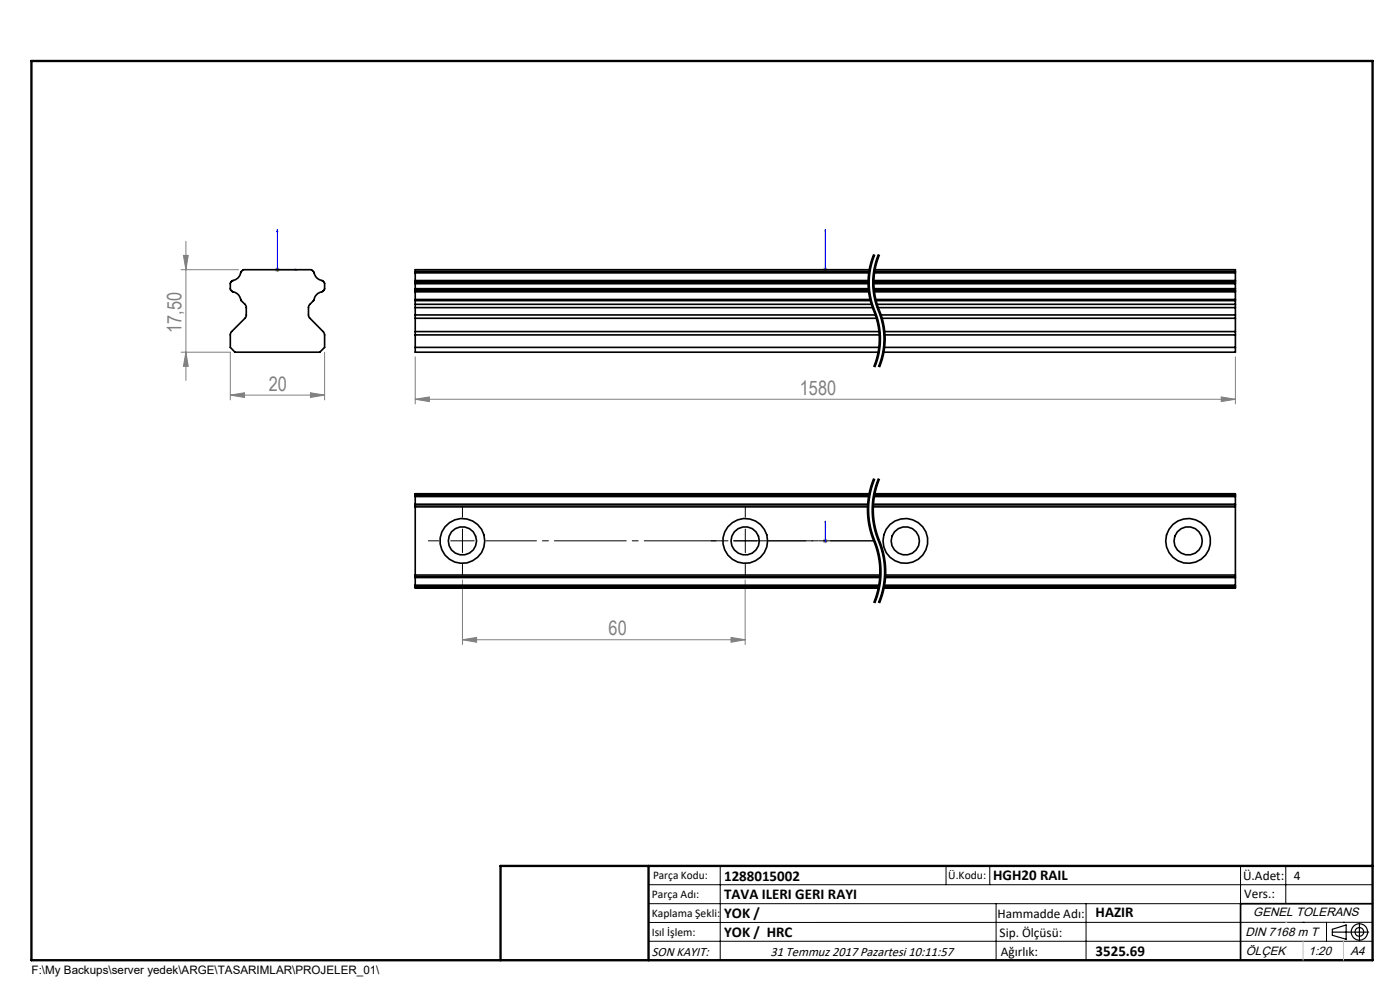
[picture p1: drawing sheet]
<svg xmlns="http://www.w3.org/2000/svg" width="297mm" height="210mm" viewBox="0 0 297 210" stroke-linecap="round" stroke-linejoin="round" font-family="sans-serif">
<path d="M185.5 54a15.5 15.5 0 0 0 0 11.9M186.5 54a15.5 15.5 0 0 0 0 11.9M185.5 65.9a15.5 15.5 0 0 1 0 12M186.5 65.9a15.5 15.5 0 0 1 0 12" fill="none" stroke="#000" stroke-width=".21" stroke-dasharray="6.3 1.3 1.3 1.3" stroke-dashoffset="2.1" stroke-linecap="butt"/>
<g fill="none" stroke="#000" stroke-width=".21">
<path d="M184.5 58.5v2.9l.7 3.4M185.2 55.1l-.7 3.4M185.3 53.9a15.7 15.7 0 0 0-1.1 8.1M185.5 54a16 16 0 0 0 .4 13 15.5 15.5 0 0 1-.4 10.9M185.5 58.5a16.5 16.5 0 0 0 1.5 8.5 15.7 15.7 0 0 1-.4 10.9M185.6 54.1l-.4 1.1M186.3 53.9a15.7 15.7 0 0 0-1.1 8.1M186.5 54a16 16 0 0 0 .4 13 15.5 15.5 0 0 1-.4 10.9M186.6 54.1l-.7 2.2-.4 2.2M184.2 62l.1 .6M184.3 62.6l.4 1.7 .8 2.2M185.2 64.8l.3 .8"/>
<path d="M185.2 62l.1 .6M185.3 62.6l.4 1.7 .8 2.2M185.5 66.5a15.3 15.3 0 0 1 0 10.8M185.5 77.2l-.2 .6M185.5 65.6l.1 .3zM185.6 65.9a15.7 15.7 0 0 1 0 12M186.5 66.5a15.3 15.3 0 0 1 0 10.8M186.5 77.2l-.2 .6M184 108.4l.3 3M184.3 104.9l-.3 3.5M184.3 111.4l.4 1.7M184.4 106.7a16.9 16.9 0 0 0 1.1 7.7"/>
<path d="M184.7 103.2l-.4 1.7M184.7 113.1a19.3 19.3 0 0 1 1.8 9.7l-.1 1.1M184.9 103.8l-.5 2.9M185 108.4l.3 3 .6 2.3a17.8 17.8 0 0 1 1.5 10.2M185.2 102.7l-.3 1.1M185.3 101.5l-.6 1.7M185.4 106.7a19.3 19.3 0 0 0 1.8 9.6l.5 1.8 .2 2.3M185.5 101.5a17.8 17.8 0 0 0 .5 14.6 17.1 17.1 0 0 1-.5 11.8M185.5 114.4l.1 .3zM185.6 101.6l-.4 1.1M185.6 114.7a17.3 17.3 0 0 1 1.3 5.7M185.9 103.8l-.5 2.9"/>
<path d="M186.2 102.7l-.3 1.1M186.3 101.5l-.4 1.1a17.3 17.3 0 0 0-.9 5.8M186.5 101.5a17.8 17.8 0 0 0 .5 14.6 17.1 17.1 0 0 1-.5 11.8M186.6 101.6l-.4 1.1M186.4 123.9l-.4 1.7-.7 2.2M186.5 125.1l-.9 2.9M186.7 124.6l-.2 .5M186.8 124l-.1 .6M186.9 120.4l-.1 3.6M187.4 123.9l-.4 1.7-.7 2.2M187.5 125.1l-.9 2.9M187.7 124.6l-.2 .5"/>
<path d="M187.8 124l-.1 .6M187.9 120.4l-.1 3.6M137.6 187.7h153.6M137.6 191.7h153.6M137.6 199.7h153.6M152.8 183.7v20M200.7 183.7v4M210 183.7v4M211.3 191.7v12M230.4 191.7v12M263.2 183.7v20M272.8 183.7v8"/>
<path d="M276.4 195.6h.1M281.4 195.6v4.1M285 195.6h.1M291.2 195.6l-153.6 .1"/>
</g>
<path d="M185.5 101.5a17.1 17.1 0 0 0 0 13.2M185.5 114.7a17.1 17.1 0 0 1 0 13.2M186.5 101.5a17.1 17.1 0 0 0 0 13.2M186.5 114.7a17.1 17.1 0 0 1 0 13.2" fill="none" stroke="#000" stroke-width=".21" stroke-dasharray="6.3 1.3 1.3 1.3" stroke-dashoffset="1.5" stroke-linecap="butt"/>
<g fill="none" stroke="#000" stroke-width=".25">
<path d="M282.6 197.7h7.8M282.6 197.1l3-.9v3l-3-.8zM288.4 195.8v3.8M106.2 203.7h185"/>
<circle cx="288.4" cy="197.7" r="1.74"/>
<circle cx="288.4" cy="197.7" r=".93"/>
</g>
<path d="M58.8 48.7l.1 .4h-.2zM58.8 48.7v8.5h4.3M62.7 57.1l.4 .1-.4 .1zM175.1 57.1v.2zM175.1 48.7v.4v-.4M175.1 57.2h.1M175.1 48.7v8.5M175.1 110.5v.4v-.4M175.1 114.6v.3zM175.1 114.8h.1M175.1 110.5v4.3" fill="none" stroke="#00f" stroke-width=".21"/>
<g fill="none" stroke="#808080" stroke-width=".21">
<path d="M38.4 57.2h12.2M38.9 54.2h1l-.5 3zM39.4 51.2v29.5M58.3 57.2h1M58.5 56.9l.7 .7M58.8 56.7v1M59.2 56.9l-.7 .7M174.6 57.2h1M174.7 56.9l.7 .7M175.1 56.7v1M175.4 56.9l-.7 .7M38.4 74.7h10.5v10.1"/>
<path d="M39.4 74.7l.5 3h-1zM68.9 74.7v10.1M88.1 75.7v10M262.1 75.7v10M48.9 83.8l3-.5v1zM48.9 83.8h20M65.9 83.3l3 .5-3 .5zM88.1 84.7l3-.5v1zM88.1 84.7h174M259.1 84.2l3 .5-3 .5zM174.6 114.8h1M174.7 114.4l.7 .7"/>
<path d="M175.1 114.3v.9M175.4 114.4l-.7 .7M98.1 135.7l3-.5v1zM98.1 123v13.7M98.1 135.7h60M155.1 135.2l3 .5-3 .5zM158.1 123v13.7"/>
</g>
<g fill="none" stroke="#000" stroke-width=".21" stroke-dasharray="15.2 1.3 1.3 1.3">
<path d="M93.1 114.7h-2.2M98.1 114.7v-2.5M98.1 114.7h-2.5M98.1 114.7v2.5M98.1 114.7h2.5M98.1 109.7v-2.2M98.1 119.7v2.3M153.1 114.7h-2.2M158.1 114.7v-2.5M158.1 114.7h-2.5M158.1 114.7v2.5M158.1 114.7h2.5"/>
<path d="M158.1 109.7v-2.2M158.1 119.7v2.3"/>
</g>
<path d="M163.1 114.7h22.4" fill="none" stroke="#000" stroke-width=".21" stroke-dasharray="15.2 1.3 1.3 1.3" stroke-dashoffset="6"/>
<path d="M103.1 114.7h82.4" fill="none" stroke="#000" stroke-width=".21" stroke-dasharray="15.2 1.3 1.3 1.3" stroke-dashoffset="4.5"/>
<path d="M291.2 191.7h-28v12" fill="none" stroke="#000" stroke-width=".35"/>
<path d="M6.7 12.9h284.5v190.8h-284.5zM137.6 183.7v20M291.2 183.7h-185v20" fill="none" stroke="#000" stroke-width=".5"/>
<path d="M276.4 199.7v4M285 199.7v4" fill="none" stroke="#c0c0c0" stroke-width=".21"/>
<path d="M272.8 195.6h.1" fill="none" stroke="#c0c0c0" stroke-width=".25"/>
<g fill="#00f">
<path d="M62.7 57.1l.4 .1-.4 .1zM58.8 48.7l.1 .4h-.2z"/>
<path d="M175.1 110.5v.4zM175.1 114.6v.3z"/>
<path d="M175.1 57.1v.2zM175.1 48.7v.4z"/>
</g>
<g fill="#808080">
<path d="M48.9 83.8l3-.5v1zM65.9 83.3l3 .5-3 .5zM88.1 84.7l3-.5v1zM259.1 84.2l3 .5-3 .5z"/>
<path d="M98.1 135.7l3-.5v1zM155.1 135.2l3 .5-3 .5z"/>
<path d="M39.4 74.7l.5 3h-1zM38.9 54.2h1l-.5 3z"/>
</g>
<g fill="none" stroke="#000" stroke-width=".35">
<path d="M51.2 57.6l.4-.4h14.5l.4 .4a2.43 2.43 0 0 0 2 2l.4 .5v1.2l-.4 .5a2.4 2.4 0 0 0-2 2l-1 1.1-.1 2 .2 .5 3.1 3.1 .1 .3 .1 2.9-1.1 1h-18l-.9-1v-2.9l.1-.3 3-3.1 .2-.4v-2l-.2-.4-.8-.8a2.4 2.4 0 0 0-2-2l-.3-.4v-1.4l.3-.4a2.38 2.38 0 0 0 2-2zM88.1 59.8v.4M88.1 59.5v.1M88.1 57.9v1.6M88.1 57.6v.3M88.1 59.8h96.2M88.1 59.6h96.2M88.1 59.5h96.2M88.1 57.9h96.3M88.1 57.6h96.3M88.1 59.6v.2M184.5 57.2h-96.4v.4"/>
<path d="M185.2 59.8h76.9M185.2 59.6h76.9M185.2 59.5h76.9M185.4 57.9h76.7M185.4 57.6h76.7M185.5 57.2h76.6v.4M262.1 59.8v.4M262.1 59.5v.1M262.1 57.9v1.6M262.1 57.6v.3M262.1 59.6v.2M88.1 70.3v.7"/>
<path d="M88.1 61.2v.4M88.1 61.8v.1M88.1 61.9v1.6M88.1 63.5v.3M88.1 64.5v.8M88.1 66.8v.7M88.1 71v3.7h98.3M88.1 71h98.5M88.1 73.7h98.4M88.1 70.3h98.4M88.1 60.2h96.2M88.1 61.2h96.2"/>
<path d="M88.1 61.6h96.2M88.1 61.8h96.3M88.1 67.5h97.9M88.1 61.9h96.3M88.1 63.5h96.6M88.1 63.8h96.6M88.1 64.5h96.8M88.1 65.3h97.1M88.1 66.8h97.7M88.1 60.2v1M88.1 61.6v.2M88.1 63.8v.7"/>
<path d="M88.1 65.3v1.5M88.1 67.5v2.8M185.2 60.2h76.9M185.3 61.2h76.8M185.3 61.6h76.8M185.3 61.8h76.8M185.4 61.9h76.7M185.7 63.5h76.4M185.7 63.8h76.4M185.9 64.5h76.2M186.2 65.3h75.9M186.8 66.8h75.3"/>
<path d="M187 67.5h75.1M187.5 73.7h74.6M187.6 70.3h74.5M187.6 71h74.5M262.1 70.3v.7M262.1 61.2v.4M262.1 61.8v.1M262.1 61.9v1.6M262.1 63.5v.3M262.1 64.5v.8M262.1 66.8v.7M262.1 71v3.7h-74.7"/>
<path d="M262.1 60.2v1M262.1 61.6v.2M262.1 63.8v.7M262.1 65.3v1.5M262.1 67.5v2.8M88.1 107v.1M88.1 105.3v1.7M88.1 105.1v.2M88.1 104.9v.2M88.1 107.1v15.3M88.1 107.1h96.1M88.1 107.5h96.1"/>
<path d="M88.1 107h96.1M88.1 105.3h96.3M88.1 105.1h96.3M88.1 104.9h96.3M184.5 104.7h-96.4v.2M185.1 107.5h77M185.2 107.1h76.9M185.2 107h76.9M185.3 105.3h76.8M185.4 105.1h76.7M185.5 104.7h76.6v.2M185.5 104.9h76.6"/>
<path d="M262.1 107v.1M262.1 105.3v1.7M262.1 105.1v.2M262.1 104.9v.2M262.1 107.1v15.3M88.1 122.4v.1M88.1 122.5v1.6M88.1 124.1v.3M88.1 124.6v.1h98.3M88.1 124.4v.2M88.1 122h98.7M88.1 122.4h98.6"/>
<path d="M88.1 122.5h98.6M88.1 124.1h98.4M88.1 124.4h98.4M88.1 124.6h98.3M187.5 124.6h74.6M187.5 124.4h74.6M187.5 124.1h74.6M187.7 122.4h74.4M187.7 122.5h74.4M187.7 122h74.4M262.1 122.4v.1M262.1 122.5v1.6"/>
<path d="M262.1 124.1v.3M262.1 124.6v.1h-74.7M262.1 124.4v.2"/>
<circle cx="98.1" cy="114.7" r="2.99"/>
<circle cx="98.1" cy="114.7" r="4.7"/>
<circle cx="158.1" cy="114.7" r="2.99"/>
<circle cx="158.1" cy="114.7" r="4.7"/>
<circle cx="192.1" cy="114.7" r="2.99"/>
<circle cx="192.1" cy="114.7" r="4.7"/>
<circle cx="252.1" cy="114.7" r="4.8"/>
<circle cx="252.1" cy="114.7" r="2.99"/>
</g>
<g font-size="4.2" fill="#808080">
<text x="38.5" y="70.6" transform="rotate(-90 38.5 70.6)">17,50</text>
<text x="57" y="82.9">20</text>
<text x="169.7" y="83.7">1580</text>
<text x="129.1" y="134.8">60</text>
</g>
<g font-size="3.2">
<text x="153.6" y="186.8">1288015002</text>
<text x="153.6" y="190.8">TAVA ILERI GERI RAYI</text>
<text x="210.7" y="186.6">HGH20 RAIL</text>
<text x="153.6" y="194.8">YOK /</text>
<text x="232.4" y="194.5">HAZIR</text>
<text x="153.6" y="198.8">YOK / HRC</text>
<text x="232.4" y="202.8">3525.69</text>
</g>
<g font-size="2.8">
<text x="263.7" y="186.7">Ü.Adet:</text>
<text x="263.9" y="190.5">Vers.:</text>
<text x="274.5" y="186.7">4</text>
<text x="211.6" y="194.8">Hammadde Adı:</text>
<text x="138.3" y="202.8">SON KAYIT:</text>
<text x="163.5" y="202.8">31 Temmuz 2017 Pazartesi 10:11:57</text>
<text x="212.1" y="198.7">Sip. Ölçüsü:</text>
<text x="212.3" y="202.7">Ağırlık:</text>
</g>
<g font-size="2.6">
<text x="265.9" y="194.4">GENEL TOLERANS</text>
<text x="264.2" y="198.5">DIN 7168 m T</text>
<text x="264.3" y="202.6">ÖLÇEK</text>
<text x="277.6" y="202.6">1:20</text>
<text x="286.5" y="202.6">A4</text>
</g>
<g font-size="2.5">
<text x="138.3" y="190.5">Parça Adı:</text>
<text x="138.5" y="186.5">Parça Kodu:</text>
<text x="201.2" y="186.5">Ü.Kodu:</text>
<text x="138.3" y="194.5">Kaplama Şekli:</text>
<text x="138.3" y="198.6">Isıl İşlem:</text>
<text x="6.7" y="206.7">F:\My Backups\server yedek\ARGE\TASARIMLAR\PROJELER_01\</text>
</g>
</svg>
